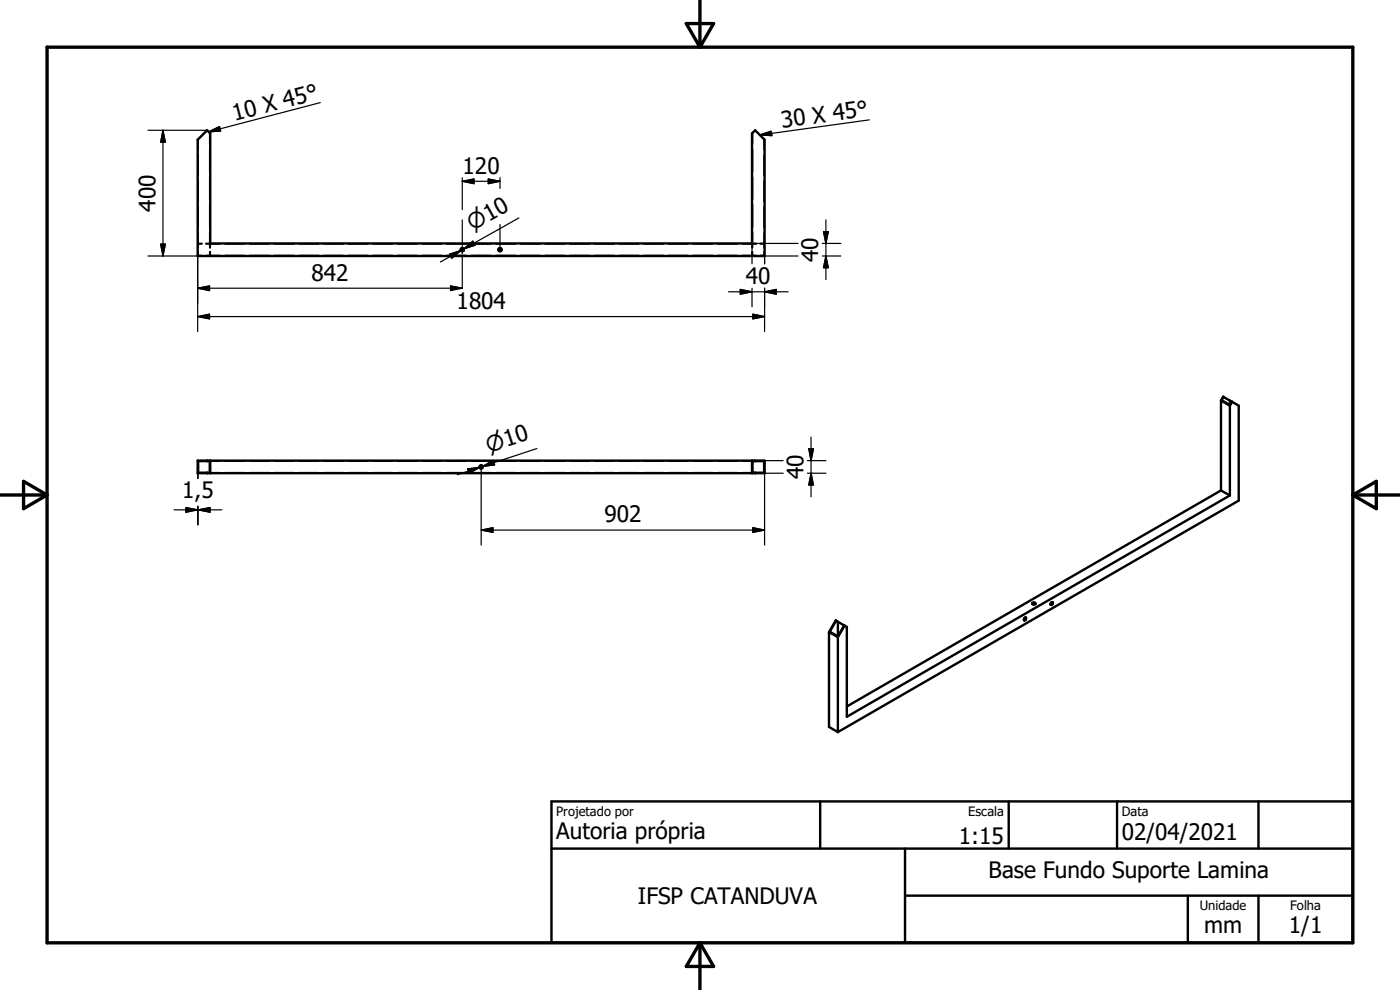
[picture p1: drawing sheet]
<svg xmlns="http://www.w3.org/2000/svg" width="297mm" height="210mm" viewBox="0 0 297 210" stroke-linecap="round" stroke-linejoin="round" font-family="sans-serif">
<g fill="none" stroke="#000" stroke-width=".51">
<path d="M43.9 27.6l.7 .7v23.3h114.9v-23.3l.7-.7 2 2v24.7h-120.3v-24.7zM41.9 97.7h120.3v2.7h-120.3zM42 97.8h2.5v2.5h-2.5zM43.9 97.7v.1M44.6 97.7v2.7M159.5 97.7v2.7M159.6 97.8h2.5v2.5h-2.5zM160.2 97.7v.1M259 85v19M259 85l1.9 1.1M259.6 84.2l-.6 .8M259.6 84.2l1.3 .8"/>
<path d="M259.6 84.2l-.4 .7 1.7 1M260.9 85l.4 .2M260.9 85v.9M260.9 86.1v19M261.3 85.2h.1M261.3 85.2l-.4 .7M261.4 85.2l1.4 .9v20.1l-85 49.1M261.4 85.2l-.5 .9M43.9 100.3v.1M160.2 100.3v.1M259 104l-79.3 45.9M259 104l1.9 1.1"/>
<path d="M260.9 105.1l-81.2 47v-19.1l-.5-.3M175.9 134.1v20.1l1.9 1.1M175.9 134.1l1.9 1.1M177.4 131.7l-1.5 2.4M177.4 131.7l-1.4 2.3 1.8 1M177.4 131.7l.4 .2M177.8 131.9v3.1M177.8 135.2v20.1M177.8 131.9l1.3 .8M179.1 132.7l-1.3 2.3M179.1 132.7h.1M179.2 132.7l-1.4 2.5"/>
<path d="M217.4 131.1l.2-.1 .1 .2-.1 .3-.3 .1zM217.6 131.1l-.1 .3-.2 .2M219 128.1l.3-.2 .4 .2M219.1 127.9l.5 .1a.28 .28 0 0 1-.3 .2 .28 .28 0 0 1-.2-.3zM222.9 127.9l.2-.2a.26 .26 0 0 1 .2 .4 .26 .26 0 0 1-.4 .1zM223.2 127.7v.3l-.3 .3M117 170h170v30h-170zM174 170v10M214 170v10M237 170v10M267 170v10M117 180h170"/>
<path d="M192 190h95M192 180v20M252 190v10M267 190v10"/>
<circle cx="98.1" cy="53" r=".33"/>
<circle cx="106.1" cy="53" r=".33"/>
<circle cx="102.1" cy="99" r=".32"/>
</g>
<g fill="none" stroke="#000" stroke-width=".36">
<path d="M42 29.5v2.2M42 32.8v4.5M42 38.4v4.4M44.5 28.2v2.4M44.5 31.7v4.7M44.5 37.6v4.7M159.6 28.2v2.4M159.6 31.7v4.7M159.6 37.6v4.7M162.1 29.5v2.2M162.1 32.8v4.5M162.1 38.4v4.4"/>
<path d="M42 43.9v4.4M42 49.4v2.2h.8M42 53.4v.8h.8M42.8 51.7h-.8v.9M43.7 51.7h.8v.9M44.5 43.4v4.7M44.5 49.3v2.3h-.8M44.5 53.4v.8h-.8M44.6 53.4v.8h2.1M46.7 51.7h-2.1v.9M47.8 54.2h4.1M47.8 51.7h4.1"/>
<path d="M53 54.2h4.1M53 51.7h4.1M58.2 54.2h4.2M58.2 51.7h4.2M63.4 54.2h4.2M63.4 51.7h4.2M68.6 54.2h4.2M68.6 51.7h4.2M73.9 54.2h4.1M73.9 51.7h4.1M79.1 54.2h4.2M79.1 51.7h4.2"/>
<path d="M84.3 54.2h4.2M84.3 51.7h4.2M89.5 54.2h4.2M89.5 51.7h4.2M94.8 54.2h4.1M94.8 51.7h4.1M100 54.2h4.2M100 51.7h4.2M101.7 51.6v.1M101.7 54.2v.1M102.4 51.6v.1M102.4 54.2v.1"/>
<path d="M105.2 54.2h4.2M105.2 51.7h4.2M110.4 54.2h4.2M110.4 51.7h4.2M115.6 54.2h4.2M115.6 51.7h4.2M120.9 54.2h4.2M120.9 51.7h4.2M126.1 54.2h4.2M126.1 51.7h4.2M131.3 54.2h4.2M131.3 51.7h4.2"/>
<path d="M136.6 54.2h4.1M136.6 51.7h4.1M141.8 54.2h4.2M141.8 51.7h4.2M147 54.2h4.2M147 51.7h4.2M152.2 54.2h4.2M152.2 51.7h4.2M157.5 51.7h2v.9M159.5 53.4v.8h-2M159.6 43.4v4.7M159.6 49.3v2.3h.9"/>
<path d="M159.6 53.4v.8h.9M160.5 51.7h-.9v.9M161.3 51.7h.8v.9M162.1 43.9v4.4M162.1 49.4v2.2h-.8M162.1 53.4v.8h-.8M44.6 97.8h2.1M47.8 97.8h4.1M53 97.8h4.1M58.2 97.8h4.2M63.4 97.8h4.2M68.6 97.8h4.2"/>
<path d="M73.9 97.8h4.1M79.1 97.8h4.2M84.3 97.8h4.2M89.5 97.8h4.2M94.8 97.8h4.1M97.7 97.7v.1M98.4 97.7v.1M100 97.8h4.2M105.2 97.8h4.2M105.7 97.7v.1M106.4 97.7v.1M110.4 97.8h4.2"/>
<path d="M115.6 97.8h4.2M120.9 97.8h4.2M126.1 97.8h4.2M131.3 97.8h4.2M136.6 97.8h4.1M141.8 97.8h4.2M147 97.8h4.2M152.2 97.8h4.2M157.5 97.8h2M44.6 100.3h2.1M47.8 100.3h4.1M53 100.3h4.1"/>
<path d="M58.2 100.3h4.2M63.4 100.3h4.2M68.6 100.3h4.2M73.9 100.3h4.1M79.1 100.3h4.2M84.3 100.3h4.2M89.5 100.3h4.2M94.8 100.3h4.1M97.7 100.3v.1M98.4 100.3v.1M100 100.3h4.2M105.2 100.3h4.2"/>
<path d="M105.7 100.3v.1M106.4 100.3v.1M110.4 100.3h4.2M115.6 100.3h4.2M120.9 100.3h4.2M126.1 100.3h4.2M131.3 100.3h4.2M136.6 100.3h4.1M141.8 100.3h4.2M147 100.3h4.2M152.2 100.3h4.2M157.5 100.3h2"/>
</g>
<path d="M10 10h277v190h-277zM145.6 5h5.8l-2.9 5zM148.5 0v10M0 105h10M5 102.1l5 2.9-5 2.9zM287 105h10M287 105l5-2.9v5.8zM148.5 200v10M148.5 200l2.9 5h-5.8z" fill="none" stroke="#000" stroke-width=".71"/>
<g fill="none" stroke="#000" stroke-width=".25">
<path d="M31.4 27.6h12.5M34.6 27.6v26.7M34.6 27.6l.5 2.6h-1zM44.3 28l2.3-1.2 .2 1zM67.9 21.8l-23.6 6.2M98.1 38.5h8M98.1 38.5l2.5-.5v1zM98.1 37.7v6.8M103.6 38l2.5 .5-2.5 .5zM106.1 37.7v2.3M162.8 28.1l-1.6 .5M163.7 28.3l.1 .5-2.6-.2"/>
<path d="M184.4 25.4l-23.2 3.2M31.4 54.3h10.5v16M34.1 51.8h1l-.5 2.5zM95.4 53.9l2.4-.8-2 1.7zM97.8 53.1l-4.4 2.5M98.1 46.7v5.1M98.1 52.1v1.8M98.1 54.1v7.1M98.4 52.8l1.9-1.6 .5 .8zM100.5 51.6l-2.1 1.2M106.1 47.6v5.4M110.1 46.2l-11.7 6.6"/>
<path d="M169.3 54.3h-7.1v1.7M169.3 51.6h-9.8v4.4M174.5 54.3h3.9M174.5 51.6h3.9M174.7 49.2h1l-.5 2.4zM175.2 46.6v12.7M175.2 54.3l.5 2.5h-1zM41.9 67.2h120.3M41.9 67.2l2.5-.5v.9zM41.9 61.1l2.5-.4v.9zM41.9 61.1h56.2M98.1 61.1l-2.5-.4v.9l.5-.1"/>
<path d="M98.1 61.1l-.3 .1M154.5 61.9h12.7M157.1 61.4l2.4 .5-2.4 .5zM159.5 61.1v4M159.7 66.7l2.5 .5-2.5 .4zM162.2 61.9l2.5-.5v1zM162.2 61.1v9.2M99.2 99.5l2.6-.4-2.3 1.3zM101.8 99.1l-4.8 1.6M102.1 99v16.6M102.4 98.9l2.2-1.2 .3 .9zM104.8 98.1l-2.4 .8"/>
<path d="M113.9 95.2l-11.5 3.7M159.5 97.7h6.6M171.3 97.7h3.9M171.6 95.2h1l-.5 2.5zM172.1 92.7v12.7M36.9 108.2h10.1M39.4 107.7l2.5 .5-2.5 .5zM41.9 100.4v1.1M41.9 107.4v3.9M42 108.2l2.6-.5v1zM42 100.3v1.2M42 107.4v3.9"/>
<path d="M102.1 112.5h60.1M102.1 112.5l2.5-.6v1zM159.5 100.4h6.6M159.7 111.9l2.5 .6-2.5 .4zM162.2 100.4v15.2M171.3 100.4h3.9M172.1 100.4l.5 2.5h-1z"/>
</g>
<g fill="#000" stroke="#000" stroke-width=".25">
<path d="M34.6 27.6l.5 2.6h-1zM44.3 28l2.3-1.2 .2 1zM98.1 38.5l2.5-.5v1zM103.6 38l2.5 .5-2.5 .5zM161.2 28.6l2.4-.8 .2 1zM34.1 51.8h1l-.5 2.5zM95.4 53.9l2.4-.8-2 1.7zM98.4 52.8l1.9-1.6 .5 .8zM174.7 49.2h1l-.5 2.4zM175.2 54.3l.5 2.5h-1zM41.9 67.2l2.5-.5v.9zM41.9 61.1l2.5-.4v.9z"/>
<path d="M95.6 60.7l2.5 .4-2.5 .5zM157.1 61.4l2.4 .5-2.4 .5zM159.7 66.7l2.5 .5-2.5 .4zM162.2 61.9l2.5-.5v1zM102.4 98.9l2.2-1.2 .3 .9zM171.6 95.2h1l-.5 2.5zM39.4 107.7l2.5 .5-2.5 .5zM42 108.2l2.6-.5v1zM99.2 99.5l2.6-.4-2.3 1.3zM102.1 112.5l2.5-.6v1zM159.7 111.9l2.5 .6-2.5 .4zM172.1 100.4l.5 2.5h-1z"/>
</g>
<g font-size="4.8">
<text x="49.7" y="25.7" transform="rotate(-15 49.7 25.7)">10 X 45°</text>
<text x="165.9" y="27.1" transform="rotate(-8 165.9 27.1)">30 X 45°</text>
<text x="98.1" y="36.9">120</text>
<text x="33" y="44.9" transform="rotate(-90 33 44.9)">400</text>
<text x="66.1" y="59.6">842</text>
<text x="173.6" y="55.6" transform="rotate(-90 173.6 55.6)">40</text>
<text x="96.8" y="65.6">1804</text>
<text x="158.2" y="60.3">40</text>
<text x="170.5" y="101.7" transform="rotate(-90 170.5 101.7)">40</text>
<text x="38.7" y="105.7">1,5</text>
<text x="128.2" y="110.8">902</text>
<text x="118" y="178.1">Autoria própria</text>
<text x="203.4" y="178.9">1:15</text>
<text x="238" y="178.2">02/04/2021</text>
<text x="135.3" y="191.8">IFSP CATANDUVA</text>
<text x="209.7" y="186.4">Base Fundo Suporte Lamina</text>
<text x="255.4" y="197.9">mm</text>
<text x="273.4" y="198">1/1</text>
</g>
<g font-size="4.6">
<text x="100.2" y="49" transform="rotate(-29 100.2 49)">n10</text>
<text x="103.7" y="96" transform="rotate(-18 103.7 96)">n10</text>
</g>
<g font-size="2.7">
<text x="118" y="173.1">Projetado por</text>
<text x="205.4" y="173.1">Escala</text>
<text x="238" y="173">Data</text>
<text x="254.6" y="193.1">Unidade</text>
<text x="273.7" y="193.1">Folha</text>
</g>
</svg>
